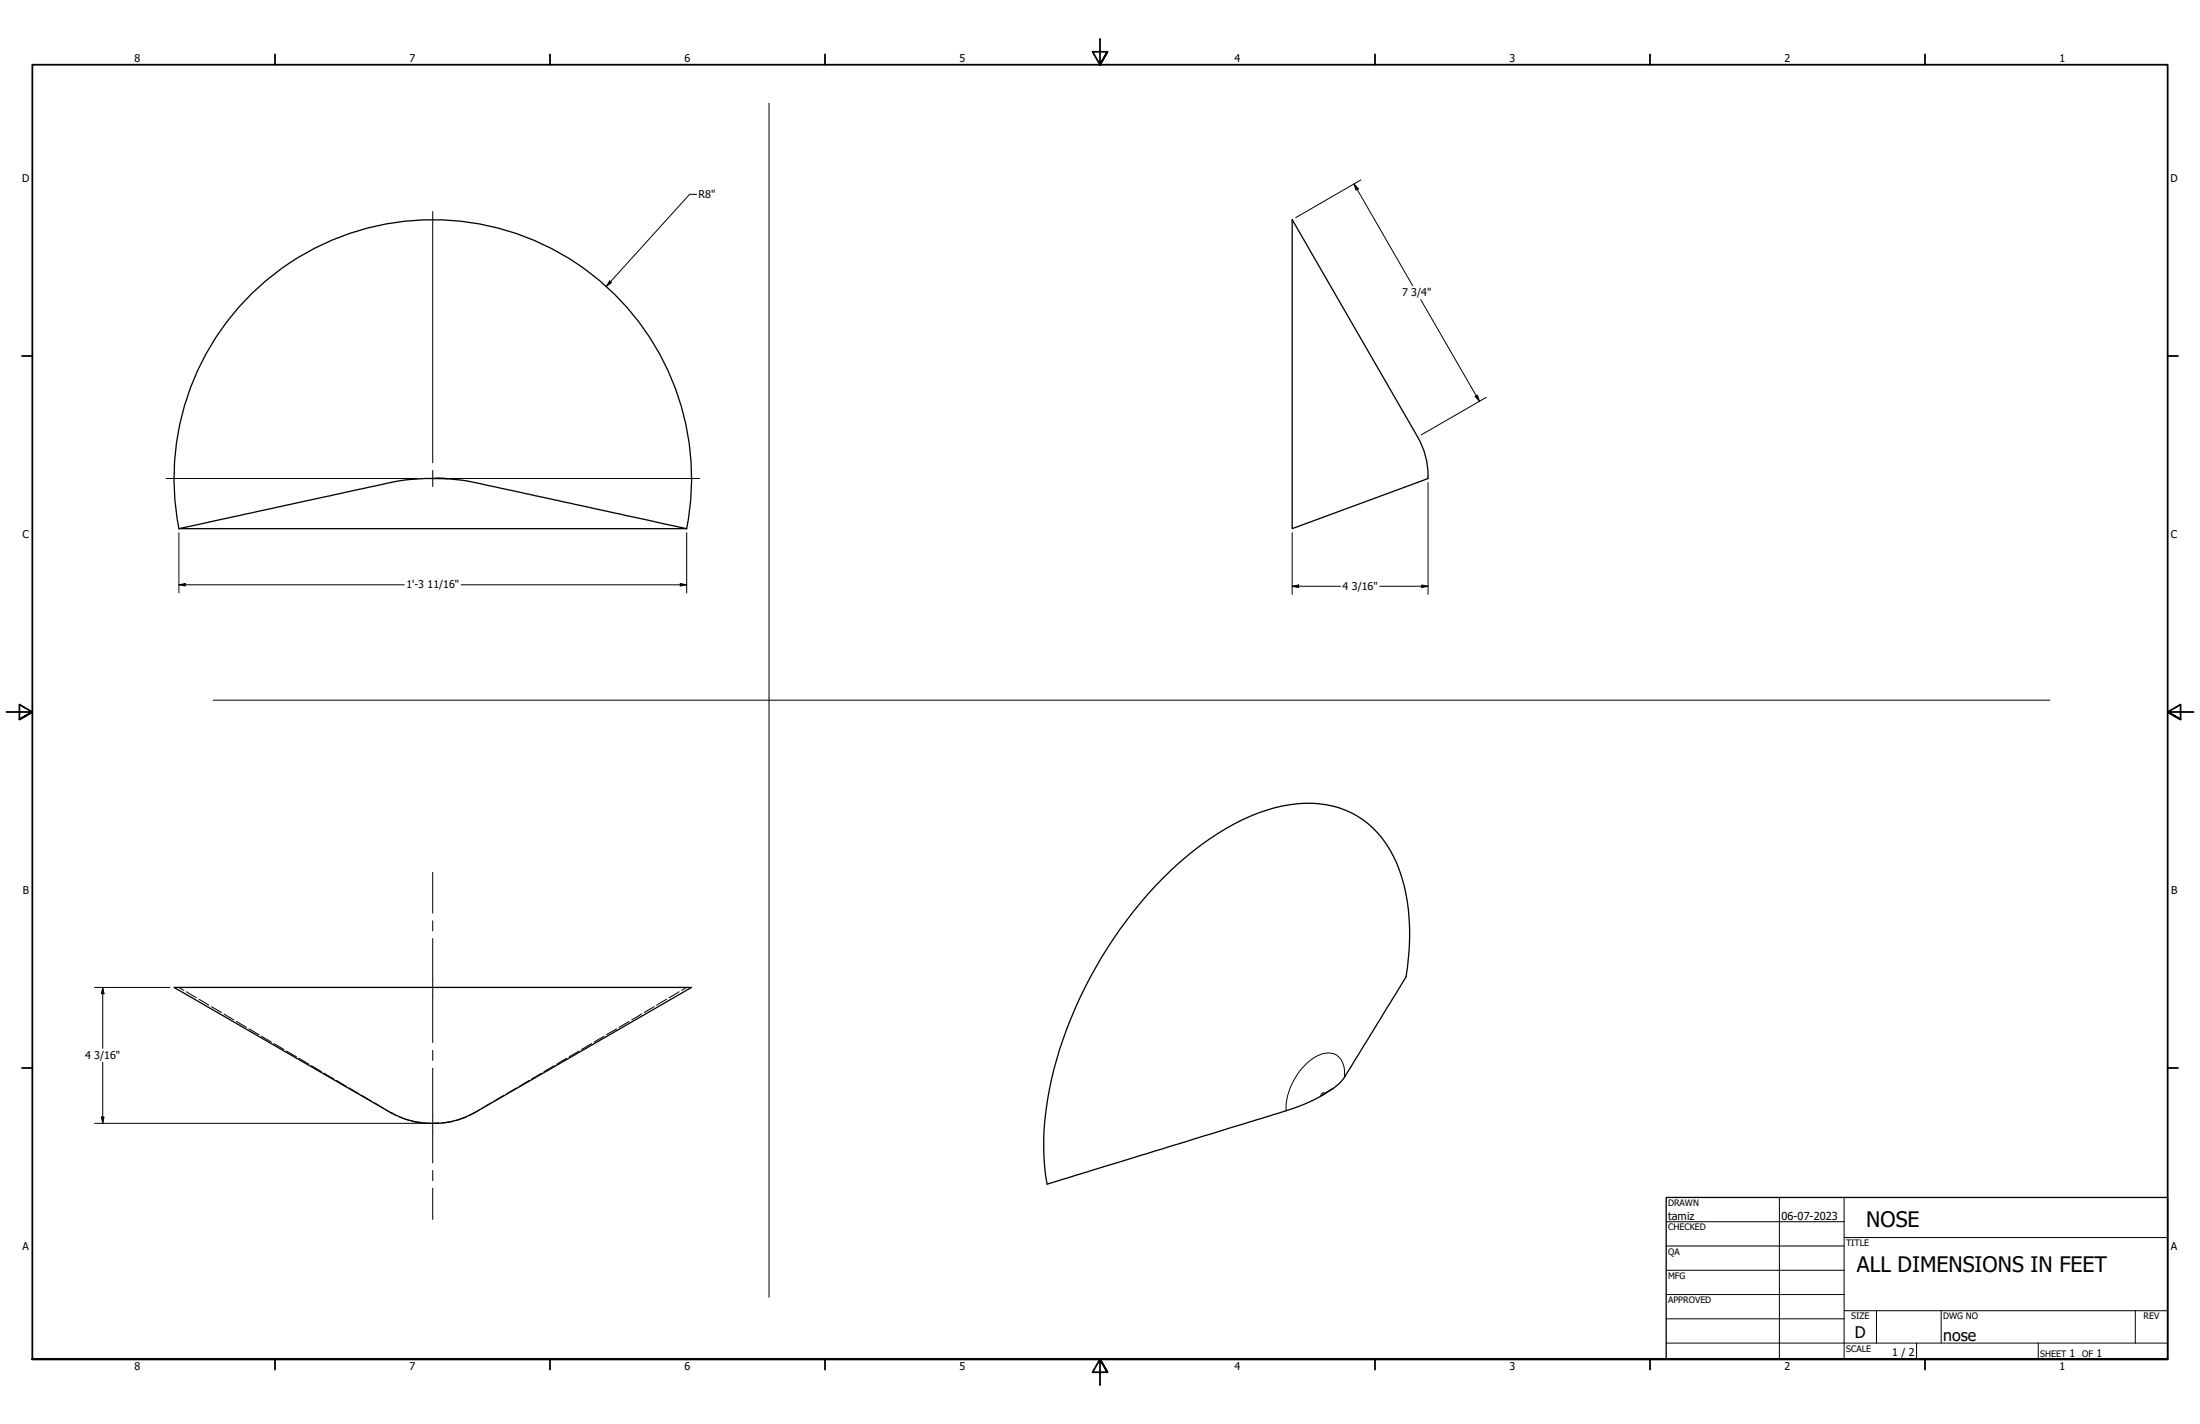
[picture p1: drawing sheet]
<svg xmlns="http://www.w3.org/2000/svg" width="864mm" height="559mm" viewBox="0 0 864 559" stroke-linecap="round" stroke-linejoin="round" font-family="sans-serif">
<!-- layer: Visible (ANSI) -->
<path d="M507.2 86.2l49.3 85.3a30.7 30.7 0 0 1 4.1 16.3l-53.4 19.7zM169.9 187.8a46.7 46.7 0 0 1 11.2 .6l6.9 1.3 81.6 17.8M175.8 187.9l-5.9-.1a96.2 96.2 0 0 0-25.1 3.4l-74.6 16.3M70.2 207.5h199.4M70.2 207.5a101.6 101.6 0 0 1 99.7-121.3 101.6 101.6 0 0 1 99.6 121.3M153.6 436.8l-85.3-49.3h203.2l-85.4 49.2a32 32 0 0 1-17.3 4.1M153.7 436.7a30.4 30.4 0 0 0 15.2 4.1M523.2 427.2a81.7 81.7 0 0 1-24.2 10.5l-88 27a111.5 111.5 0 0 1 5-53 167 167 0 0 1 52.9-78.1 81.4 81.4 0 0 1 37.4-17.8 36.7 36.7 0 0 1 39.4 17.8 68.9 68.9 0 0 1 7.5 38.1l-.7 7.7a10.7 10.7 0 0 1-2 6.4l-19.7 32a23.8 23.8 0 0 1-8.4 9.8l-3.2 2.1" fill="none" stroke="#000" stroke-width=".51"/>
<!-- layer: Hidden (ANSI) -->
<g fill="none" stroke="#000" stroke-width=".39">
<path d="M560.3 187.8l-.1 .1M560.5 187.6l.1 .1M70.2 387.5l2 1.1M73.2 389.2l3.9 2.3M78.1 392.1l3.9 2.4M83 395l3.9 2.3M87.9 397.9l3.9 2.3M251.8 397.9l-3.8 2.3M256.8 395l-3.9 2.3M261.7 392.1l-4 2.4M266.6 389.2l-4 2.3M269.6 387.5l-2 1.1"/>
<path d="M92.8 400.8l3.9 2.4M97.7 403.7l4 2.3M102.6 406.6l4 2.3M107.5 409.5l3.9 2.3M112.5 412.4l3.9 2.3M117.3 415.3l4 2.3M122.2 418.2l4 2.3M217.5 418.2l-3.9 2.3M222.4 415.3l-3.9 2.3M227.3 412.4l-3.9 2.3M232.2 409.5l-3.9 2.3M237.2 406.6l-4 2.3"/>
<path d="M242.1 403.7l-4 2.3M247 400.8l-4 2.4M127.2 421.1l3.9 2.3M132.1 424l3.9 2.3M137 426.9l3.9 2.3M141.9 429.8l3.9 2.3M146.8 432.7l3.9 2.3M151.7 435.5l3.9 2.2M156.5 438.1l4 1.5M161.5 439.9l4.2 .7M178 440l-2.2 .4M183.1 438.2l-4.1 1.5"/>
<path d="M188 435.5l-3.9 2.3M193 432.7l-4 2.3M197.9 429.8l-4 2.3M202.8 426.9l-3.9 2.3M207.7 424l-3.9 2.3M212.6 421.1l-3.9 2.3M166.8 440.8h2M172.3 440.6l-2.4 .2M175.3 440.5l-.4 .1M175.5 440.4h.3M175.8 440.4l-2.3 .2"/>
</g>
<!-- layer: Visible Narrow (ANSI) -->
<path d="M519.9 429.2l-.3-.4-.6 .2-.5 1.1M527.8 422.7a8.6 8.6 0 0 0-4.1-9.1 11.8 11.8 0 0 0-11.6 4.5 24.6 24.6 0 0 0-7.2 17.8" fill="none" stroke="#000" stroke-width=".39"/>
<!-- layer: Border (ANSI) -->
<g fill="none" stroke="#000" stroke-width=".7">
<path d="M431.8 15.2v10.2l-2.9-5.1h5.8l-2.9 5.1 2.9-5.1M107.9 21.3v4.1M215.9 21.3v4.1M323.8 21.3v4.1M539.8 21.3v4.1M647.7 21.3v4.1M755.6 21.3v4.1M8.6 139.7h4.1M850.9 139.7h4.1M2.5 279.4h10.2l-5.1-2.9v5.8l5.1-2.9-5.1 2.9M861.1 279.4h-10.2l5.1-2.9v5.8l-5.1-2.9 5.1 2.9M8.6 419.1h4.1"/>
<path d="M850.9 419.1h4.1M12.7 533.4v-508h838.2v508h-838.2h838.2M107.9 533.4v4.1M215.9 533.4v4.1M323.8 533.4v4.1M434.7 538.5l-2.9-5.1 2.9 5.1h-5.8l2.9-5.1v10.2M539.8 533.4v4.1M647.7 533.4v4.1M755.6 533.4v4.1"/>
</g>
<!-- layer: Title (ANSI) -->
<g fill="none" stroke="#000" stroke-width=".39">
<path d="M654 479.4h69.9M698.5 469.9v63.5M723.9 469.9v63.5M654 488.9h69.9M654 498.5h69.9M723.9 485.6h127M654 508h69.9M654 517.5h69.9M723.9 514.3h127M736.6 514.3v12.7M762 514.3v12.7M838.2 514.3v12.7"/>
<path d="M654 527h196.9M752.3 527v6.4M800.1 527v6.4"/>
</g>
<path d="M654 469.9h196.9v63.5h-196.9z" fill="none" stroke="#000" stroke-width=".51"/>
<!-- layer: Sketch Geometry (ANSI) -->
<path d="M301.9 40.5v468.6M83.7 274.8h721" fill="none" stroke="#000" stroke-width=".39"/>
<!-- layer: Center Mark (ANSI) -->
<path d="M169.9 83v98.6M65.2 187.8h98.5M166.7 187.8h6.3M169.9 184.6v6.3M176.1 187.8h98.5" fill="none" stroke="#000" stroke-width=".39"/>
<!-- layer: Centerline (ANSI) -->
<path d="M169.9 342.3v16M169.9 361.3v4M169.9 368.3v40.8M169.9 412.2v3.9M169.9 419.2v37.1M169.9 459.3v4M169.9 466.3v12.2" fill="none" stroke="#000" stroke-width=".39"/>
<!-- layer: Dimension (ANSI) -->
<g fill="none" stroke="#000" stroke-width=".39">
<path d="M273.5 76.3h-2.8l-32.7 36.1M531.5 72.2l1.7 1.9-.9 .5zM531.5 72.2l23 39.9M534.2 70.6l-25.6 14.8M239.3 110.2l.7 .7-2 1.5zM557.7 117.6l23.1 39.9M579.1 155.6l.8-.5 .9 2.4zM583.5 155.9l-25.7 14.8M560.6 189.4v43.8M70.2 209v23.7M269.6 209v23.7M507.2 209v24.2"/>
<path d="M70.2 229.5l2.5-.5v.9zM70.2 229.5h88.5M181 229.5h88.6M267 229l2.6 .5-2.6 .4zM507.2 230.1l2.6-.5v1zM507.2 230.1h19M541.6 230.1h19M558.1 229.6l2.5 .5-2.5 .5zM37.1 387.5h29.6M40.3 387.5l.5 2.5h-1zM40.3 387.5v23.9M40.3 416.9v23.9"/>
<path d="M39.8 438.3h1l-.5 2.5zM37.1 440.8h130.2"/>
</g>
<path d="M531.5 72.2l1.7 1.9-.9 .5zM239.3 110.2l.7 .7-2 1.5zM579.1 155.6l.8-.5 .9 2.4zM70.2 229.5l2.5-.5v.9zM267 229l2.6 .5-2.6 .4zM507.2 230.1l2.6-.5v1zM558.1 229.6l2.5 .5-2.5 .5zM40.3 387.5l.5 2.5h-1zM39.8 438.3h1l-.5 2.5z" fill="#000"/>
<g font-size="8.4">
<text x="732.6" y="481.4">NOSE</text>
<text x="728.9" y="499.3">ALL DIMENSIONS IN FEET</text>
</g>
<g font-size="6.3">
<text x="728.1" y="524.9">D</text>
<text x="762.8" y="526.2">nose</text>
</g>
<g font-size="4.3">
<text x="654.8" y="478.6">tamiz</text>
<text x="699.3" y="478.6">06-07-2023</text>
</g>
<g font-size="4.2">
<text x="52.8" y="24.4">8</text>
<text x="160.8" y="24.4">7</text>
<text x="268.7" y="24.4">6</text>
<text x="376.7" y="24.4">5</text>
<text x="484.6" y="24.4">4</text>
<text x="592.6" y="24.4">3</text>
<text x="700.5" y="24.4">2</text>
<text x="808.5" y="24.4">1</text>
<text x="8.8" y="71.4">D</text>
<text x="852" y="71.4">D</text>
<text x="274.3" y="77.8">R8&quot;</text>
<text x="550.4" y="116.1">7</text>
<text x="554" y="116.1">3/4&quot;</text>
<text x="8.9" y="211.1">C</text>
<text x="852.2" y="211.1">C</text>
<text x="159.5" y="230.7">1'-3</text>
<text x="167.8" y="230.7">11/16&quot;</text>
<text x="527" y="231.3">4</text>
<text x="530.7" y="231.3">3/16&quot;</text>
<text x="9" y="350.8">B</text>
<text x="852.2" y="350.8">B</text>
<text x="33.4" y="415.4">4</text>
<text x="37" y="415.4">3/16&quot;</text>
<text x="8.9" y="490.5">A</text>
<text x="852.2" y="490.5">A</text>
<text x="742.8" y="532">1 / 2</text>
<text x="812.4" y="532.6">1</text>
<text x="823" y="532.6">1</text>
<text x="52.8" y="537.5">8</text>
<text x="160.8" y="537.5">7</text>
<text x="268.7" y="537.5">6</text>
<text x="376.7" y="537.5">5</text>
<text x="484.6" y="537.5">4</text>
<text x="592.6" y="537.5">3</text>
<text x="700.5" y="537.5">2</text>
<text x="808.5" y="537.5">1</text>
</g>
<g font-size="3.5">
<text x="654.8" y="473.2">DRAWN</text>
<text x="654.8" y="482.8">CHECKED</text>
<text x="724.7" y="488.9">TITLE</text>
<text x="654.8" y="492.3">QA</text>
<text x="654.8" y="501.8">MFG</text>
<text x="654.8" y="511.4">APPROVED</text>
<text x="726.7" y="517.7">SIZE</text>
<text x="762.8" y="517.7">DWG NO</text>
<text x="841.4" y="517.7">REV</text>
<text x="724.7" y="530.4">SCALE</text>
<text x="800.9" y="532.6">SHEET</text>
<text x="817.4" y="532.6">OF</text>
</g>
</svg>
